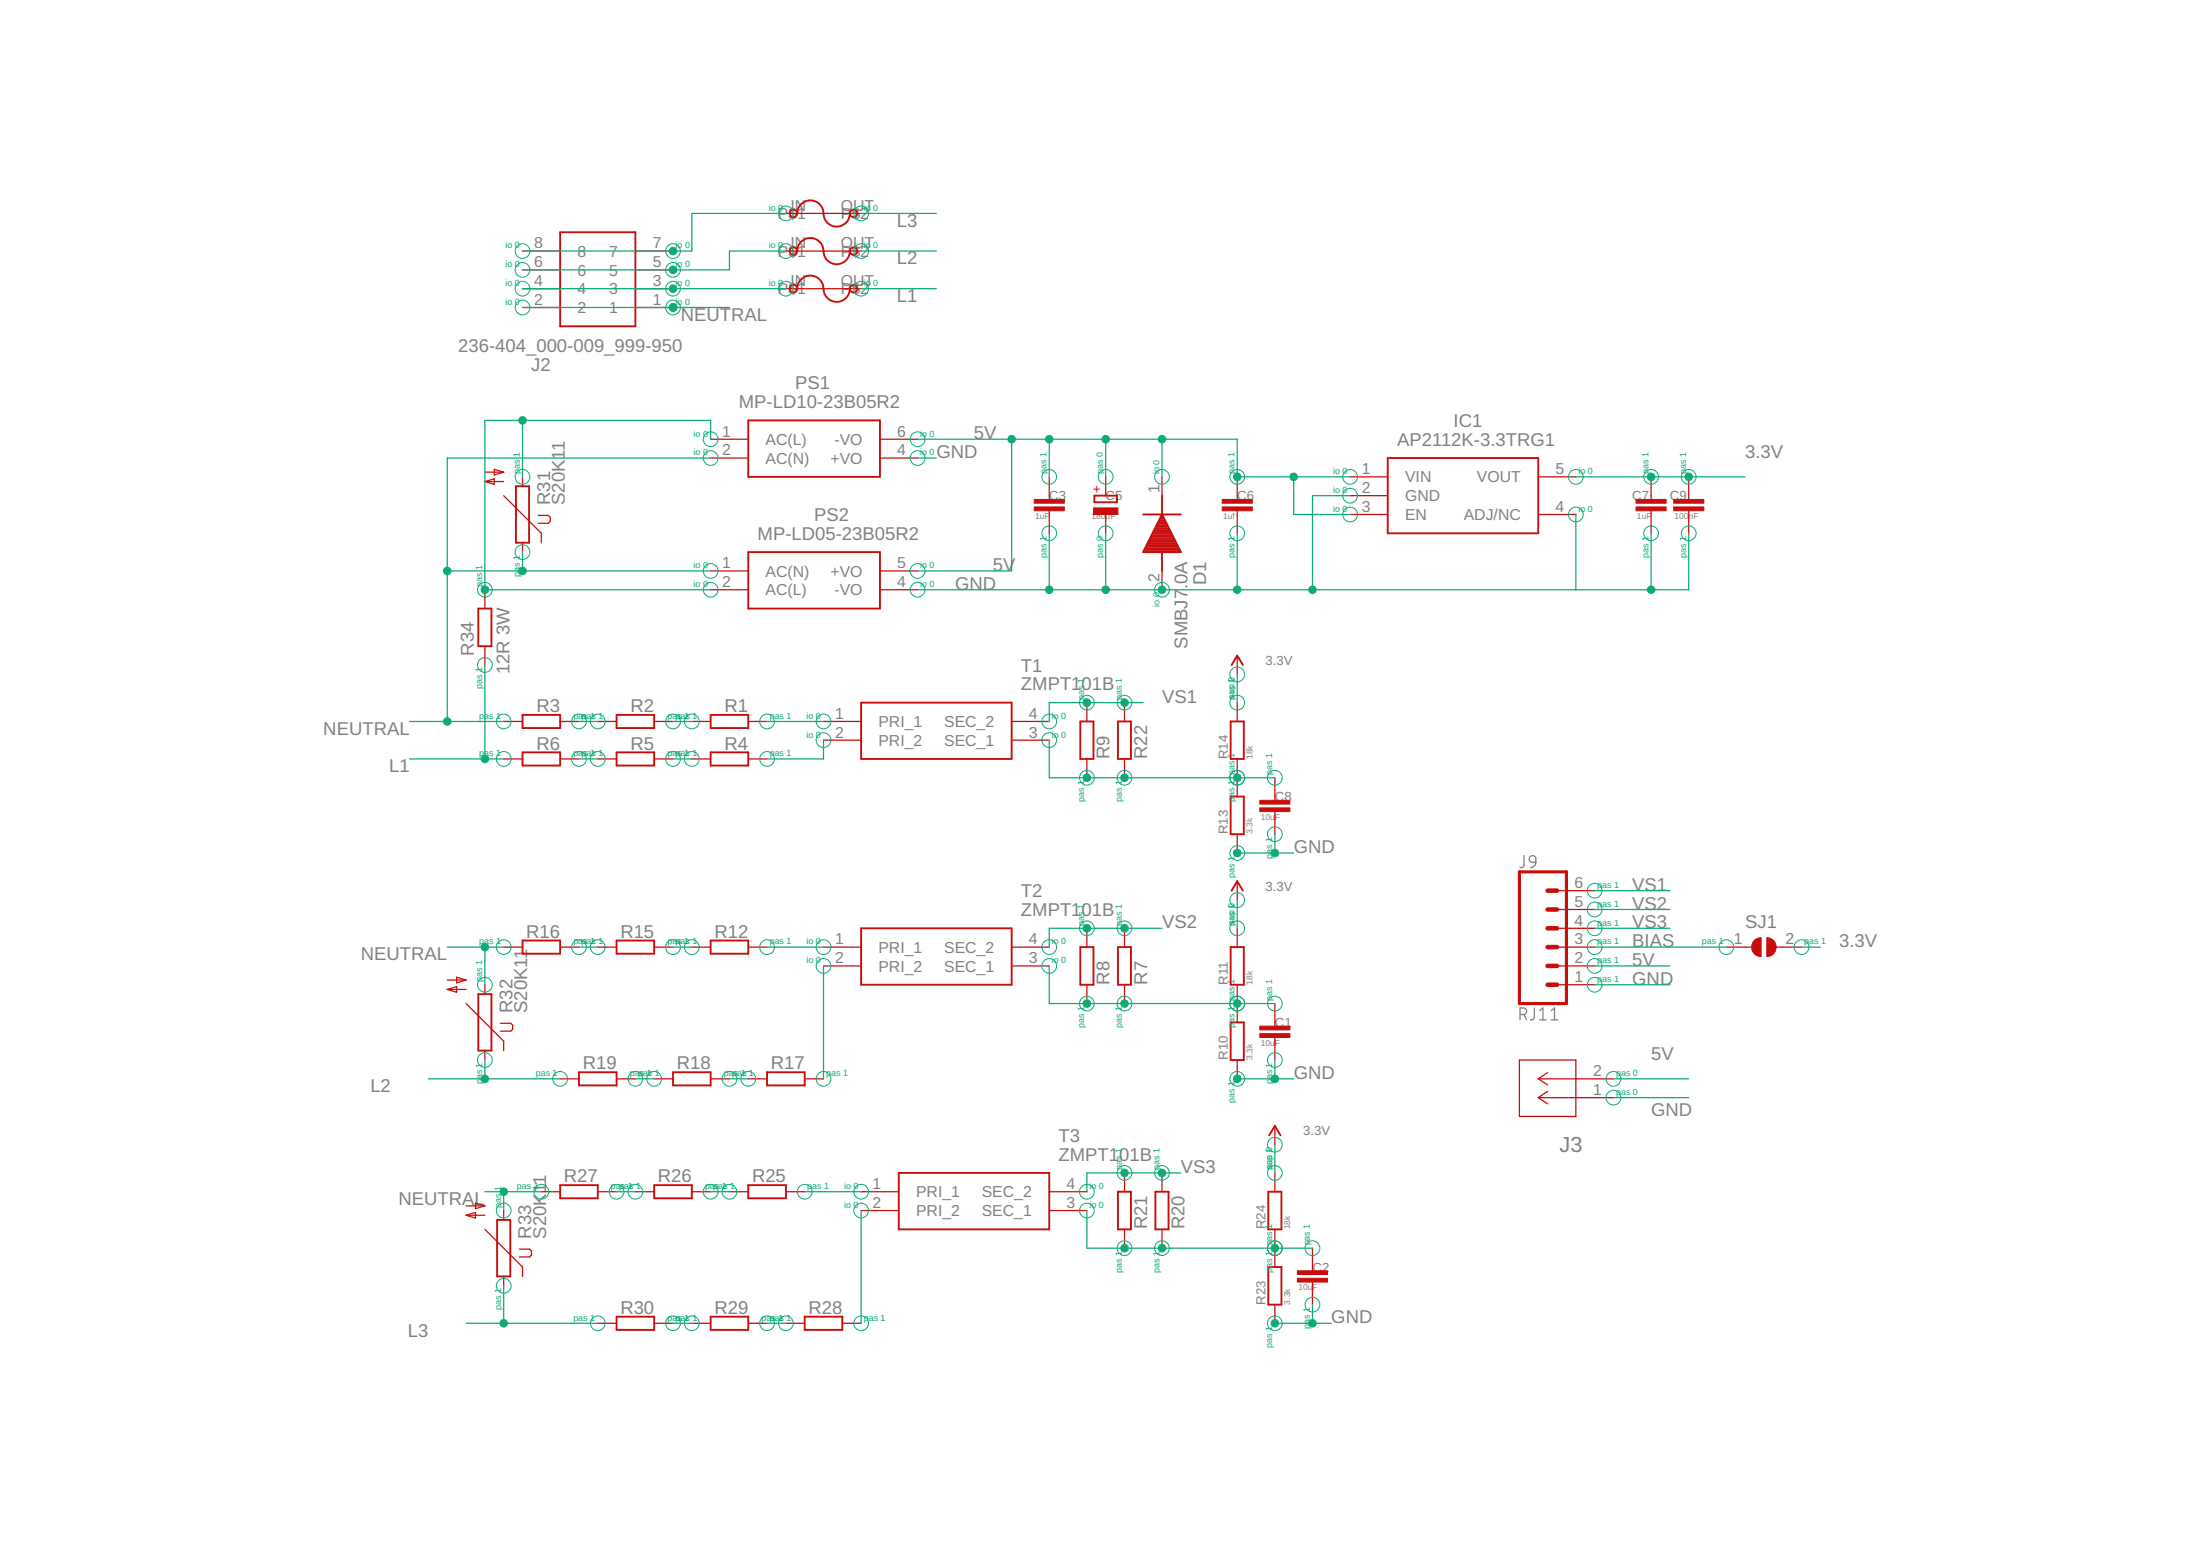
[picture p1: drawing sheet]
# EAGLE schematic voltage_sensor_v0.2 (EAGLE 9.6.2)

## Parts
C1  10uF  C-EUC0603  [C0603]
C2  10uF  C-EUC0603  [C0603]
C3  1uF  C-EUC0603  [C0603]
C5  180uF  CPOL-EUB  [PANASONIC_B]
C6  1uf  C-EUC0603  [C0603]
C7  1uF  C-EUC0603  [C0603]
C8  10uF  C-EUC0603  [C0603]
C9  100nF  C-EUC0603  [C0603]
D1  SMBJ7.0A  [DIOM5336X244N]
F1  2A/250V  BEL1AFUSE  [BELFUSE1A]
F2  2A/250V  BEL1AFUSE  [BELFUSE1A]
F3  2A/250V  BEL1AFUSE  [BELFUSE1A]
IC1  AP2112K-3.3TRG1  [SOT95P282X130-5N]
J2  236-404_000-009_999-950  [236404000009999950]
J3  MC000048  [CONN2_00048_MTC]
J9  RJ11  RJ11-6  [RJ11-6]
PS1  MP-LD10-23B05R2  MP-LD10-23B12R2  [MPLD1023B12R2]
PS2  MP-LD05-23B05R2  MP-LD05-23B03R2  [MPLD0523B03R2]
R1  10k  R-EU_R0603  [R0603]
R2  10k  R-EU_R0603  [R0603]
R3  10k  R-EU_R0603  [R0603]
R4  10k  R-EU_R0603  [R0603]
R5  10k  R-EU_R0603  [R0603]
R6  10k  R-EU_R0603  [R0603]
R7  R-EU_0204/7  [0204/7]
R8  75R  R-EU_R0603  [R0603]
R9  75R  R-EU_R0603  [R0603]
R10  3.3k  R-EU_R0603  [R0603]
R11  18k  R-EU_R0603  [R0603]
R12  10k  R-EU_R0603  [R0603]
R13  3.3k  R-EU_R0603  [R0603]
R14  18k  R-EU_R0603  [R0603]
R15  10k  R-EU_R0603  [R0603]
R16  10k  R-EU_R0603  [R0603]
R17  10k  R-EU_R0603  [R0603]
R18  10k  R-EU_R0603  [R0603]
R19  10k  R-EU_R0603  [R0603]
R20  R-EU_0204/7  [0204/7]
R21  75R  R-EU_R0603  [R0603]
R22  R-EU_0204/7  [0204/7]
R23  3.3k  R-EU_R0603  [R0603]
R24  18k  R-EU_R0603  [R0603]
R25  10k  R-EU_R0603  [R0603]
R26  10k  R-EU_R0603  [R0603]
R27  10k  R-EU_R0603  [R0603]
R28  10k  R-EU_R0603  [R0603]
R29  10k  R-EU_R0603  [R0603]
R30  10k  R-EU_R0603  [R0603]
R31  S20K11  [S20K11]
R32  S20K11  [S20K11]
R33  S20K11  [S20K11]
R34  12R 3W  R-EU_R2512  [R2512]
SJ1  SJ  [SJ]
T1  ZMPT101B  [ZMPT101B]
T2  ZMPT101B  [ZMPT101B]
T3  ZMPT101B  [ZMPT101B]

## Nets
3.3V: C7.1 C9.1 IC1.5(VOUT) R11.2 R14.2 R24.2 SJ1.2
5V: C3.1 C5.+ C6.1 D1.1(K) IC1.1(VIN) IC1.3(EN) J3.2 J9.2 PS1.6(-VO) PS2.5(+VO)
BIAS: J9.3 SJ1.1
GND: C1.2 C2.2 C3.2 C5.- C6.2 C7.2 C8.2 C9.2 D1.2(A) IC1.2(GND) IC1.4(ADJ/NC) J3.1 J9.1 PS1.4(+VO) PS2.4(-VO) R10.2 R13.2 R23.2
L1: F1.OUT R6.2 R34.1
L2: F2.OUT R19.2 R32.1
L3: F3.OUT R30.2 R33.1
N$1: R1.1 T1.1(PRI_1)
N$2: R4.1 T1.2(PRI_2)
N$3: R1.2 R2.1
N$4: R4.2 R5.1
N$5: R5.2 R6.1
N$6: R2.2 R3.1
N$7: F1.IN J2.3 J2.4
N$8: F2.IN J2.5 J2.6
N$9: C1.1 R7.1 R8.1 R10.1 R11.1 T2.3(SEC_1)
N$10: R12.1 T2.1(PRI_1)
N$11: R17.1 T2.2(PRI_2)
N$12: R12.2 R15.1
N$13: R17.2 R18.1
N$14: R18.2 R19.1
N$15: R15.2 R16.1
N$16: F3.IN J2.7 J2.8
N$17: PS1.1(AC(L)) PS2.2(AC(L)) R31.2 R34.2
N$18: C2.1 R20.1 R21.1 R23.1 R24.1 T3.3(SEC_1)
N$19: R25.1 T3.1(PRI_1)
N$20: R28.1 T3.2(PRI_2)
N$21: R25.2 R26.1
N$22: R28.2 R29.1
N$23: R29.2 R30.1
N$24: R26.2 R27.1
N$25: C8.1 R9.1 R13.1 R14.1 R22.1 T1.3(SEC_1)
NEUTRAL: J2.1 J2.2 PS1.2(AC(N)) PS2.1(AC(N)) R3.2 R16.2 R27.2 R31.1 R32.2 R33.2
VS1: J9.6 R9.2 R22.2 T1.4(SEC_2)
VS2: J9.5 R7.2 R8.2 T2.4(SEC_2)
VS3: J9.4 R20.2 R21.2 T3.4(SEC_2)

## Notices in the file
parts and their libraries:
SparkFun-Connectors: Licensing: CC v3.0 Share-Alike You are welcome to use this library for commercial purposes.
5mm-terminal: COPYRIGHT: Copyright (C) 2022 Ultra Librarian. All rights reserved.
